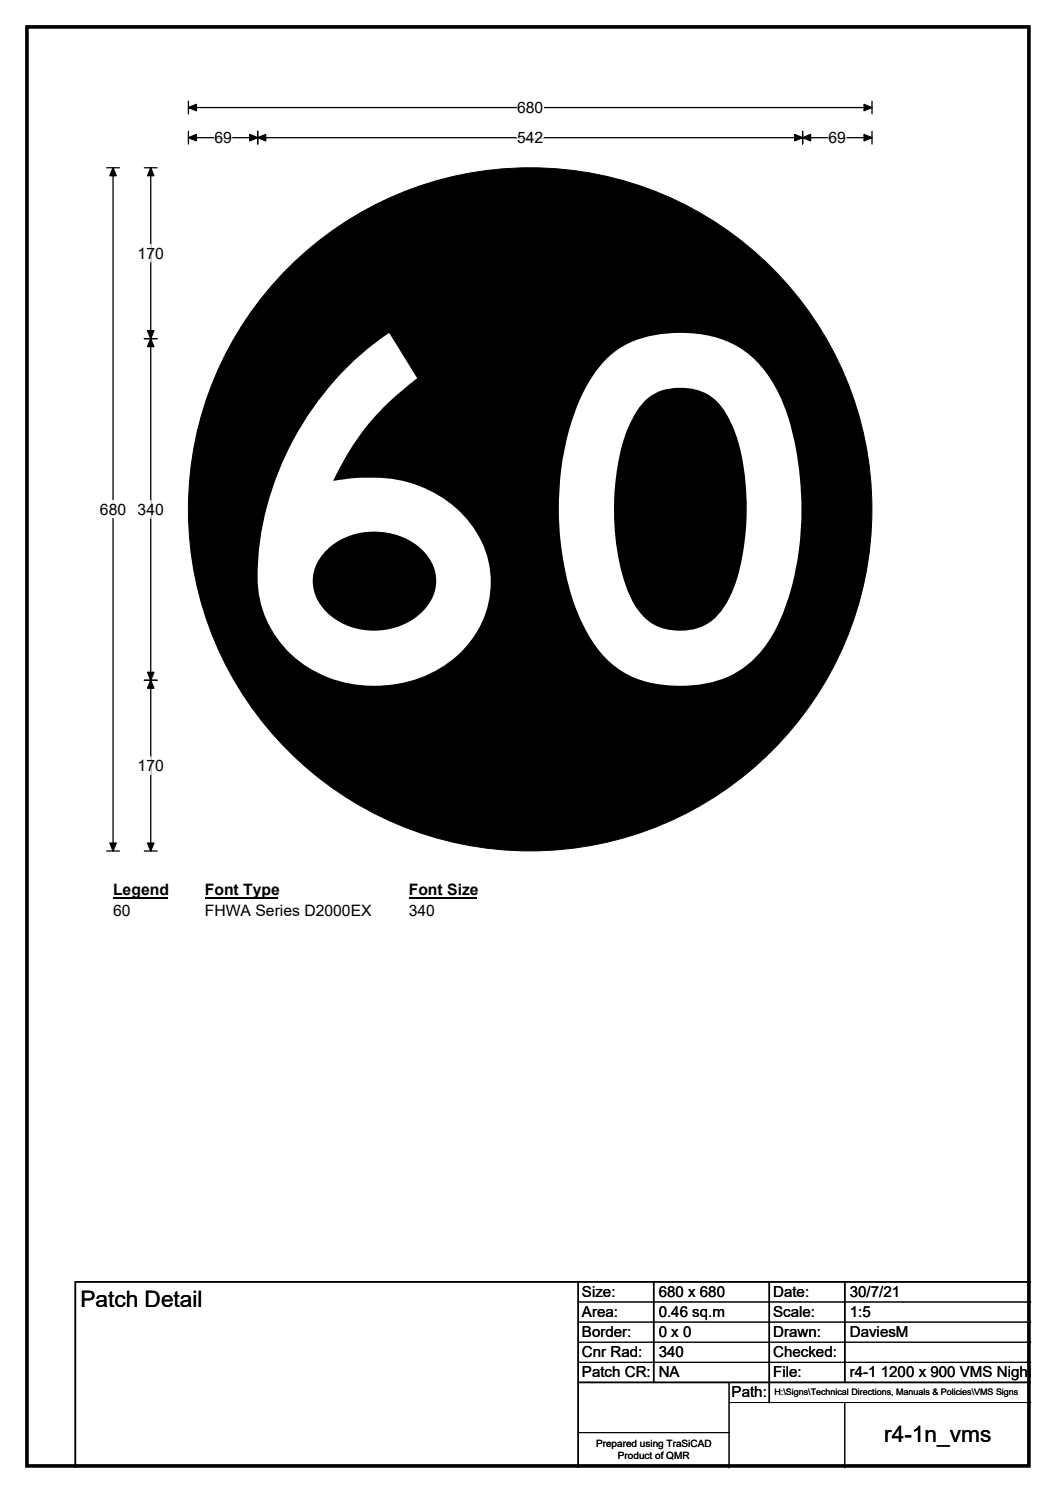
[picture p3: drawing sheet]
<svg xmlns="http://www.w3.org/2000/svg" width="210mm" height="297mm" viewBox="0 0 210 297" stroke-linecap="round" stroke-linejoin="round" font-family="sans-serif">
<path d="M5.4 5.4h199.2v286.3h-199.2z" fill="none" stroke="#000" stroke-width=".72"/>
<path d="M37.5 21.4h135.9M37.5 20.1v2.6M173.4 20.1v2.6" fill="none" stroke="#000" stroke-width=".25"/>
<path d="M37.5 21.4l1.6-.6v1.2zM171.8 20.8l1.6 .6-1.6 .6z" fill="#000" stroke="#000" stroke-width=".25"/>
<path d="M102.8 19.7h5.2v3.5h-5.2z" fill="#fff"/>
<path d="M21.2 33.4h2.5M22.5 33.4v135.9M37.5 27.4h135.9M37.5 26.1v2.6M51.2 26.1v2.6M159.6 26.1v2.6M173.4 26.1v2.6M21.2 169.3h2.5" fill="none" stroke="#000" stroke-width=".25"/>
<path d="M22.5 33.4l.6 1.6h-1.3zM37.5 27.4l1.6-.6v1.2zM51.2 27.4l1.6-.6v1.2zM49.7 26.8l1.5 .6-1.5 .6zM158 26.8l1.6 .6-1.6 .6zM159.6 27.4l1.6-.6v1.2zM171.8 26.8l1.6 .6-1.6 .6zM21.8 167.7h1.3l-.6 1.6z" fill="#000" stroke="#000" stroke-width=".25"/>
<path d="M42.6 27.4h3.5M102.8 27.4h5.2M164.8 27.4h3.4" fill="none" stroke="#fff" stroke-width=".25"/>
<path d="M19.9 99.6h5.2v3.5h-5.2z" fill="#fff"/>
<path d="M28.7 33.4h2.5M30 33.4v135.9M28.7 67.4h2.5M28.7 135.3h2.5M28.7 169.3h2.5" fill="none" stroke="#000" stroke-width=".25"/>
<path d="M30 33.4l.6 1.6h-1.3zM30 67.4l.6 1.6h-1.3zM29.3 65.8h1.3l-.6 1.6zM29.3 133.8h1.3l-.6 1.5zM30 135.3l.6 1.6h-1.3zM29.3 167.7h1.3l-.6 1.6z" fill="#000" stroke="#000" stroke-width=".25"/>
<path d="M30 48.6v3.5M30 99.6v3.5M30 150.6v3.5" fill="none" stroke="#fff" stroke-width=".25"/>
<path d="M22.5 175.3h10.7v3.5h-10.7z" fill="#fff"/>
<path d="M22.5 178.6h10.7" fill="none" stroke="#000" stroke-width=".32"/>
<path d="M40.7 175.3h14.4v3.5h-14.4z" fill="#fff"/>
<path d="M40.7 178.6h14.4" fill="none" stroke="#000" stroke-width=".32"/>
<path d="M81.3 175.3h13.4v3.5h-13.4z" fill="#fff"/>
<path d="M81.3 178.6h13.4" fill="none" stroke="#000" stroke-width=".32"/>
<g fill="#fff">
<path d="M22.5 179.5h3.5v3.5h-3.5z"/>
<path d="M40.7 179.5h33.1v3.5h-33.1z"/>
<path d="M81.3 179.5h5.2v3.5h-5.2z"/>
</g>
<circle cx="105.4" cy="101.3" r="68" fill="#000" stroke="#000" stroke-width=".2"/>
<path d="M69.2 72.9a55.3 55.3 0 0 1 8.2-6.7l5.6 9a51.2 51.2 0 0 0-16.8 20.5 36 36 0 0 1 15.4 .4 21.8 21.8 0 0 1 15.8 16.9 20.2 20.2 0 0 1-13 21.5 24.9 24.9 0 0 1-27.8-5.7 21.2 21.2 0 0 1-5.3-16.3 60.8 60.8 0 0 1 17.9-39.6zM64.9 109.5a8.4 8.4 0 0 0 .9 13 14 14 0 0 0 19-1.7 8.3 8.3 0 0 0-1.6-12.1 14.3 14.3 0 0 0-18.3 .8zM120.4 71.6a19.3 19.3 0 0 1 13.8-5.4 21.3 21.3 0 0 1 15.2 4.7 29.3 29.3 0 0 1 8 14.4 62 62 0 0 1-1.7 36.7 22 22 0 0 1-10.9 12.6 25.6 25.6 0 0 1-20-.4 21.8 21.8 0 0 1-9.5-11.2 58.4 58.4 0 0 1 .1-43.8 27.6 27.6 0 0 1 5-7.6zM128 79.9a25.6 25.6 0 0 0-5.3 13.5 49 49 0 0 0 2.4 24.9 10.6 10.6 0 0 0 8 7 10.3 10.3 0 0 0 11.6-5.7 38.1 38.1 0 0 0 3.6-14.7 48.6 48.6 0 0 0-2.4-19.6 12.6 12.6 0 0 0-5.9-7.2 11.1 11.1 0 0 0-11.6 1.4z" fill="#fff"/>
<path d="M115 255v37M130 255v20M153 255v24M168 255v20M205 255h-190v37M115 275h90" fill="none" stroke="#000" stroke-width=".3"/>
<path d="M115 259h90M115 263h90M115 267h90M115 271h90M145 279h60M145 275v17M168 279v13M115 285h30" fill="none" stroke="#000" stroke-width=".2"/>
<g font-size="4.5">
<text x="16" y="260.1">Patch Detail</text>
<text x="175.8" y="286.9">r4-1n_vms</text>
</g>
<g font-size="3.1">
<text x="102.8" y="22.5">680</text>
<text x="42.6" y="28.4">69</text>
<text x="102.8" y="28.4">542</text>
<text x="164.8" y="28.4">69</text>
<text x="27.4" y="51.4">170</text>
<text x="19.9" y="102.4">680</text>
<text x="27.4" y="102.4">340</text>
<text x="27.4" y="153.4">170</text>
<text x="22.5" y="178.1">Legend</text>
<text x="40.7" y="178.1">Font Type</text>
<text x="81.3" y="178.1">Font Size</text>
<text x="22.5" y="182.3">60</text>
<text x="40.7" y="182.3">FHWA Series D2000EX</text>
<text x="81.3" y="182.3">340</text>
</g>
<g font-size="3">
<text x="115.7" y="258">Size:</text>
<text x="131" y="258">680 x 680</text>
<text x="153.7" y="258">Date:</text>
<text x="169" y="258">30/7/21</text>
<text x="115.7" y="262">Area:</text>
<text x="131" y="262">0.46 sq.m</text>
<text x="153.7" y="262">Scale:</text>
<text x="169" y="262">1:5</text>
<text x="115.7" y="266">Border:</text>
<text x="115.7" y="270">Cnr Rad:</text>
<text x="131" y="266">0 x 0</text>
<text x="131" y="270">340</text>
<text x="153.7" y="266">Drawn:</text>
<text x="153.7" y="270">Checked:</text>
<text x="169" y="266">DaviesM</text>
<text x="115.7" y="274">Patch CR:</text>
<text x="131" y="274">NA</text>
<text x="153.7" y="274">File:</text>
<text x="169" y="274">r4-1 1200 x 900 VMS Night</text>
<text x="145.5" y="278">Path:</text>
</g>
<g font-size="2">
<text x="118.5" y="287.8">Prepared using TraSiCAD</text>
<text x="122.9" y="290.2">Product of QMR</text>
</g>
<text font-size="1.8" x="154" y="277.5">H:\Signs\Technical Directions, Manuals &amp; Policies\VMS Signs</text>
</svg>
